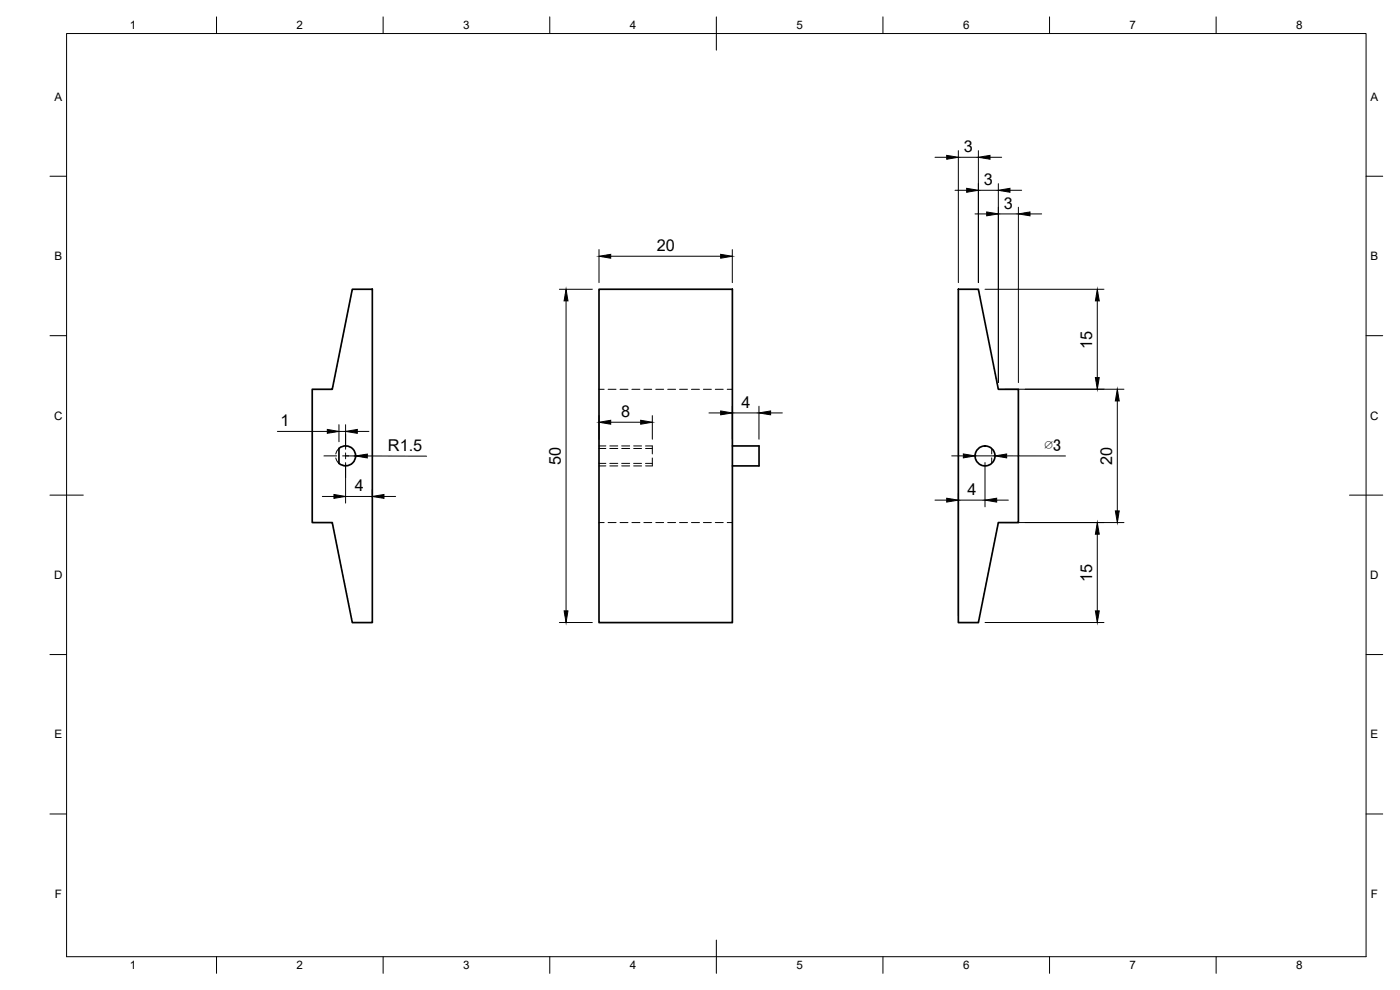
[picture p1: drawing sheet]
<svg xmlns="http://www.w3.org/2000/svg" width="420mm" height="297mm" viewBox="0 0 420 297" stroke-linecap="round" stroke-linejoin="round" font-family="sans-serif">
<!-- layer: Visible -->
<g fill="none" stroke="#000" stroke-width=".51">
<path d="M105.7 86.8h6v100h-6l-6-30h-6v-40h6zM179.8 86.8h40v100h-40zM287.6 86.8h6l6 30h6v40h-6l-6 30h-6zM101.7 134.5a3 3 0 0 1 4.2 .2 3 3 0 0 1 0 4.2 3 3 0 0 1-4.2 .1v-4.4M219.8 133.8h8v6h-8"/>
<circle cx="295.6" cy="136.8" r="3"/>
</g>
<!-- layer: Hidden -->
<g fill="none" stroke="#000" stroke-width=".3">
<path d="M179.8 116.8h1.5M182.5 116.8h2.4M186.1 116.8h2.4M189.7 116.8h2.3M193.2 116.8h2.4M196.8 116.8h2.4M200.4 116.8h2.4M203.9 116.8h2.4M207.5 116.8h2.4M211.1 116.8h2.4M214.7 116.8h2.3M218.2 116.8h1.6"/>
<path d="M100.8 137.4l.3 .9 .6 .7M101.7 134.6l-.6 .7-.3 .9M179.8 139h2M179.8 134.6h2M179.8 133.8h2M179.8 139.8h2M183 139h2.4M183 134.6h2.4M183 133.8h2.4M183 139.8h2.4M186.6 139h2.4M186.6 134.6h2.4"/>
<path d="M186.6 133.8h2.4M186.6 139.8h2.4M190.2 139h2.3M190.2 134.6h2.3M190.2 133.8h2.3M190.2 139.8h2.3M193.7 133.8h2.1v2.4M193.7 139h2.1M193.7 134.6h2.1M195.8 137.4v2.4h-2.1M297.6 134.6v1.6M297.6 137.4v1.6"/>
<path d="M179.8 156.8h1.5M182.5 156.8h2.4M186.1 156.8h2.4M189.7 156.8h2.3M193.2 156.8h2.4M196.8 156.8h2.4M200.4 156.8h2.4M203.9 156.8h2.4M207.5 156.8h2.4M211.1 156.8h2.4M214.7 156.8h2.3M218.2 156.8h1.6"/>
</g>
<!-- layer: Border -->
<g fill="none" stroke="#000" stroke-width=".3">
<path d="M20 10.1h390v276.9h-390zM65 5.1v5M115 5.1v5M165 5.1v5M215 5.1v10M265 5.1v5M315 5.1v5M365 5.1v5M15 52.9h5M410 52.9h5M15 100.7h5M410 100.7h5"/>
<path d="M15 148.6h10M405 148.6h10M15 196.4h5M410 196.4h5M15 244.2h5M410 244.2h5M65 287v5M115 287v5M165 287v5M215 282.1v9.9M265 287v5M315 287v5"/>
<path d="M365 287v5"/>
</g>
<!-- layer: Dimensions -->
<g fill="none" stroke="#000" stroke-width=".3">
<path d="M280.6 47.2h3.5M286.6 57.1h3.5M287.6 45.2v39.6M287.6 47.2h6M293.6 45.2v39.6M293.6 57.1h6M297.1 47.2h3.5M299.6 55.1v59.7M303.1 57.1h3.5M179.8 74.9v9.9M183.3 76.9h33M219.8 74.9v9.9"/>
<path d="M292.6 64.2h3.5M299.6 64.2h6M305.6 62.2v52.6M309.1 64.2h3.5M167.9 86.8h9.9M169.9 90.3v93M295.6 86.8h35.7M329.3 90.3v23M301.6 116.8h35.7M83.2 129.4h15M101.7 127.4v5.2M101.7 129.4h2"/>
<path d="M103.7 136.8h3M103.7 127.4v7.4M103.7 138.8v12.1M107.2 129.4h3.5M110.2 136.8l17.8 .1M179.8 124.7v7.1M183.3 126.7h9M195.8 124.7v7.1M212.8 123.9h3.5M219.8 121.9v9.9M219.8 123.9h8M227.8 121.9v9.9"/>
<path d="M231.3 123.9h3.5M285.6 136.8h3.5M292.6 136.8h6M295.6 138.8v13.3M302.1 136.8h17.7M335.3 120.3v33M96.7 149h3.5M103.7 149h8M111.7 146.9v2.5M115.2 149h3.5M280.6 150.1h3.5M287.6 148.1v36.7"/>
<path d="M287.6 150.1h8M299.1 150.1h3.5M301.6 156.8h35.7M329.3 160.3v23M167.9 186.8h9.9M295.6 186.8h35.7"/>
</g>
<g fill="#000" stroke="#000" stroke-width=".3">
<path d="M284.1 46.6l3.5 .6-3.5 .6zM290.1 56.5l3.5 .6-3.5 .6zM293.6 47.2l3.5-.6v1.2zM299.6 57.1l3.5-.6v1.2zM179.8 76.9l3.5-.6v1.2zM216.3 76.3l3.5 .6-3.5 .6zM296.1 63.6l3.5 .6-3.5 .6zM305.6 64.2l3.5-.6v1.2zM169.9 86.8l.6 3.5h-1.2zM329.3 86.8l.6 3.5h-1.2zM328.7 113.3h1.2l-.6 3.5zM98.2 128.8l3.5 .6-3.5 .6z"/>
<path d="M103.7 129.4l3.5-.6v1.2zM106.7 136.8l3.5-.6v1.2zM179.8 126.7l3.5-.6v1.2zM192.3 126.1l3.5 .6-3.5 .6zM216.3 123.3l3.5 .6-3.5 .6zM227.8 123.9l3.5-.6v1.2zM289.1 136.2l3.5 .6-3.5 .6zM298.6 136.8l3.5-.6v1.2zM335.3 116.8l.6 3.5h-1.2zM100.2 148.4l3.5 .6-3.5 .5zM111.7 149l3.5-.6v1.1zM284.1 149.5l3.5 .6-3.5 .6z"/>
<path d="M295.6 150.1l3.5-.6v1.2zM334.7 153.3h1.2l-.6 3.5zM329.3 156.8l.6 3.5h-1.2zM169.3 183.3h1.2l-.6 3.5zM328.7 183.3h1.2l-.6 3.5z"/>
</g>
<!-- layer: Center Lines -->
<path d="M97.2 136.8h3.8M102.8 136.8h1.8M103.7 130.3v3.8M103.7 135.9v1.8M103.7 139.5v3.8M106.4 136.8h3.8" fill="none" stroke="#000" stroke-width=".3"/>
<text font-size="5.1" x="313.4" y="135.3">∅3</text>
<g font-size="4.9">
<text x="289.3" y="45.6">3</text>
<text x="295.3" y="55.5">3</text>
<text x="301.3" y="62.6">3</text>
<text x="197.1" y="75.3">20</text>
<text x="327.7" y="104.7" transform="rotate(-90 327.7 104.7)">15</text>
<text x="186.4" y="125.1">8</text>
<text x="222.5" y="122.4">4</text>
<text x="84.2" y="127.9">1</text>
<text x="116.4" y="135.3">R1.5</text>
<text x="168.3" y="139.5" transform="rotate(-90 168.3 139.5)">50</text>
<text x="333.8" y="139.5" transform="rotate(-90 333.8 139.5)">20</text>
<text x="106.4" y="147.5">4</text>
<text x="290.3" y="148.6">4</text>
<text x="327.7" y="174.7" transform="rotate(-90 327.7 174.7)">15</text>
</g>
<g font-size="3.5">
<text x="39" y="8.8">1</text>
<text x="89" y="8.8">2</text>
<text x="139" y="8.8">3</text>
<text x="189" y="8.8">4</text>
<text x="239" y="8.8">5</text>
<text x="289" y="8.8">6</text>
<text x="339" y="8.8">7</text>
<text x="389" y="8.8">8</text>
<text x="16.3" y="30.2">A</text>
<text x="411.3" y="30.2">A</text>
<text x="16.3" y="78">B</text>
<text x="411.3" y="78">B</text>
<text x="16.2" y="125.9">C</text>
<text x="411.2" y="125.9">C</text>
<text x="16.2" y="173.7">D</text>
<text x="411.2" y="173.7">D</text>
<text x="16.3" y="221.6">E</text>
<text x="411.3" y="221.6">E</text>
<text x="16.4" y="269.4">F</text>
<text x="411.4" y="269.4">F</text>
<text x="39" y="290.8">1</text>
<text x="89" y="290.8">2</text>
<text x="139" y="290.8">3</text>
<text x="189" y="290.8">4</text>
<text x="239" y="290.8">5</text>
<text x="289" y="290.8">6</text>
<text x="339" y="290.8">7</text>
<text x="389" y="290.8">8</text>
</g>
</svg>
